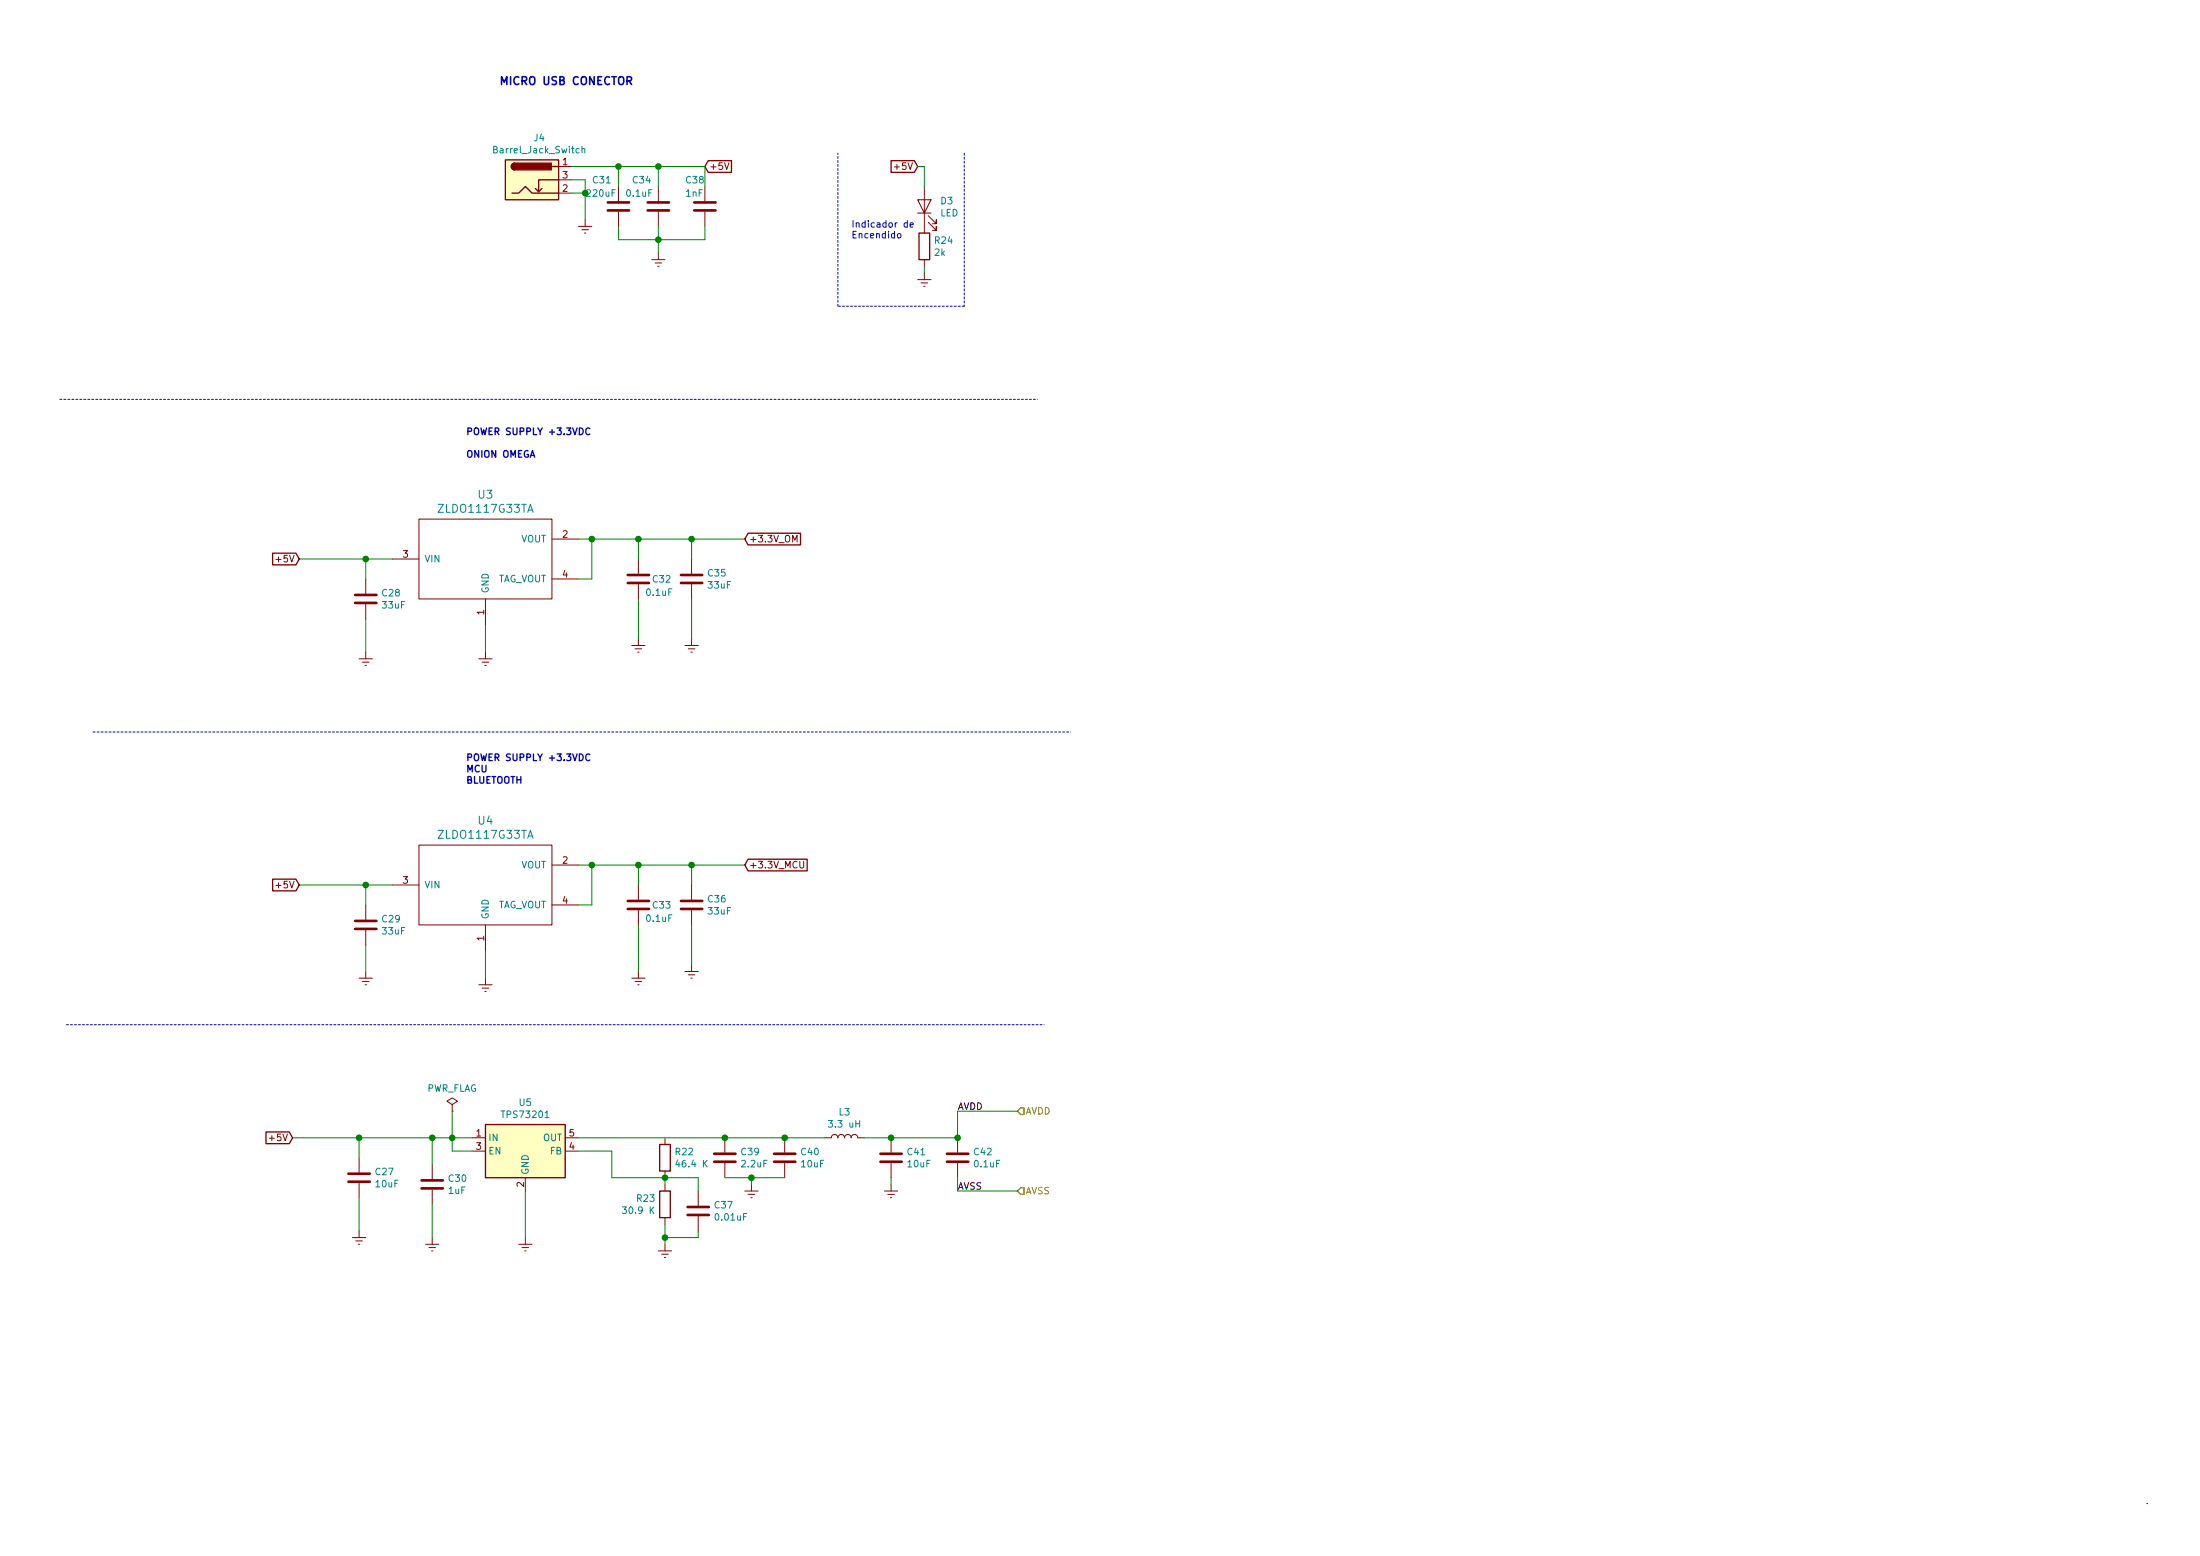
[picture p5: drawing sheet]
EESchema Schematic File Version 4
LIBS:Embebidos_2019-cache
EELAYER 29 0
EELAYER END
$Descr A3 16535 11693
encoding utf-8
Sheet 5 6
Title ""
Date ""
Rev ""
Comp ""
Comment1 ""
Comment2 ""
Comment3 ""
Comment4 ""
$EndDescr
Text GLabel 5600 4050 2    50   Input ~ 0
+3.3V_OM
$Comp
L Embebidos_2019-rescue:C-Device-pcb_embedded_systems-rescue C?
U 1 1
P 4800 4350
AR Path="/5B7CD4BD/5B8E8E38" Ref="C?"  Part="1" 
AR Path="/5B7CD50C/5B8E8E38" Ref="C?"  Part="1" 
AR Path="/5CE6DB76/5B8E8E38" Ref="C32"  Part="1" 
AR Path="/5B8E8E38" Ref="C?"  Part="1" 
F 0 "C32" H 4900 4350 50  0000 L CNN
F 1 "0.1uF" H 4850 4250 50  0000 L CNN
F 2 "Embebidos_2019:C_0603_1608Metric_Pad1.05x0.95mm_HandSolder" H 4838 4200 50  0001 C CNN
F 3 "~" H 4800 4350 50  0001 C CNN
	1    4800 4350
	1    0    0    -1  
$EndComp
Wire Wire Line
	4800 4200 4800 4050
Wire Wire Line
	5200 4050 5600 4050
Wire Wire Line
	2250 4200 2750 4200
Wire Wire Line
	2750 4350 2750 4200
Connection ~ 2750 4200
Wire Wire Line
	2750 4200 2950 4200
Text Notes 3500 3450 0    50   ~ 10
POWER SUPPLY +3.3VDC\n\nONION OMEGA 
Wire Notes Line
	700  5500 8050 5500
Wire Notes Line
	500  7700 7850 7700
Wire Wire Line
	5200 4200 5200 4050
Wire Wire Line
	4800 4050 5200 4050
Connection ~ 4800 4050
Connection ~ 5200 4050
$Comp
L ZLDO1117G33TA:ZLDO1117G33TA U3
U 1 1
P 3650 4200
F 0 "U3" H 3650 4687 60  0000 C CNN
F 1 "ZLDO1117G33TA" H 3650 4581 60  0000 C CNN
F 2 "Embebidos_2019:SOT-223" H 3650 4581 60  0001 C CNN
F 3 "https://www.diodes.com/assets/Datasheets/ZLDO1117.pdf" H 3650 4581 60  0001 C CNN
F 4 "ZLDO1117G33DICT-ND" H 3650 4200 50  0001 C CNN "DigiKey"
	1    3650 4200
	1    0    0    -1  
$EndComp
Wire Wire Line
	4350 4050 4450 4050
Wire Wire Line
	4350 4350 4450 4350
Wire Wire Line
	4450 4350 4450 4050
Connection ~ 4450 4050
Wire Wire Line
	4450 4050 4800 4050
Wire Notes Line
	450  3000 7800 3000
$Comp
L Embebidos_2019-rescue:C-Device-pcb_embedded_systems-rescue C?
U 1 1
P 2750 4500
AR Path="/5BA4EB3D" Ref="C?"  Part="1" 
AR Path="/5CE6DB76/5BA4EB3D" Ref="C28"  Part="1" 
F 0 "C28" H 2865 4546 50  0000 L CNN
F 1 "33uF" H 2865 4455 50  0000 L CNN
F 2 "Embebidos_2019:C_1206_3216Metric_Pad1.42x1.75mm_HandSolder" H 2788 4350 50  0001 C CNN
F 3 "" H 2750 4500 50  0001 C CNN
	1    2750 4500
	1    0    0    -1  
$EndComp
$Comp
L Embebidos_2019-rescue:C-Device-pcb_embedded_systems-rescue C?
U 1 1
P 5200 4350
AR Path="/5BA4F097" Ref="C?"  Part="1" 
AR Path="/5CE6DB76/5BA4F097" Ref="C35"  Part="1" 
F 0 "C35" H 5315 4396 50  0000 L CNN
F 1 "33uF" H 5315 4305 50  0000 L CNN
F 2 "Embebidos_2019:C_1206_3216Metric_Pad1.42x1.75mm_HandSolder" H 5238 4200 50  0001 C CNN
F 3 "" H 5200 4350 50  0001 C CNN
	1    5200 4350
	1    0    0    -1  
$EndComp
Text Notes 3750 650  0    59   ~ 12
MICRO USB CONECTOR
$Comp
L Embebidos_2019-rescue:C-Device-pcb_embedded_systems-rescue C?
U 1 1
P 4950 1550
AR Path="/5B7CD4F6/5BA6522E" Ref="C?"  Part="1" 
AR Path="/5B7CD50C/5BA6522E" Ref="C?"  Part="1" 
AR Path="/5CE6DB76/5BA6522E" Ref="C34"  Part="1" 
AR Path="/5BA6522E" Ref="C?"  Part="1" 
F 0 "C34" H 4750 1750 50  0000 L CNN
F 1 "0.1uF" H 4700 1650 50  0000 L CNN
F 2 "Embebidos_2019:C_0603_1608Metric_Pad1.05x0.95mm_HandSolder" H 4988 1400 50  0001 C CNN
F 3 "~" H 4950 1550 50  0001 C CNN
	1    4950 1550
	1    0    0    -1  
$EndComp
Wire Wire Line
	4650 1400 4650 1250
Wire Wire Line
	4950 1400 4950 1250
Connection ~ 4950 1250
Wire Wire Line
	4950 1250 4650 1250
Wire Wire Line
	4950 1700 4950 1800
Wire Wire Line
	4950 1800 4650 1800
Wire Wire Line
	4650 1700 4650 1800
$Comp
L Embebidos_2019-rescue:C-Device-pcb_embedded_systems-rescue C?
U 1 1
P 4650 1550
AR Path="/5B7CD4F6/5BA65268" Ref="C?"  Part="1" 
AR Path="/5B7CD50C/5BA65268" Ref="C?"  Part="1" 
AR Path="/5CE6DB76/5BA65268" Ref="C31"  Part="1" 
AR Path="/5BA65268" Ref="C?"  Part="1" 
F 0 "C31" H 4450 1750 50  0000 L CNN
F 1 "220uF" H 4400 1650 50  0000 L CNN
F 2 "Embebidos_2019:C_1206_3216Metric_Pad1.42x1.75mm_HandSolder" H 4688 1400 50  0001 C CNN
F 3 "~" H 4650 1550 50  0001 C CNN
	1    4650 1550
	1    0    0    -1  
$EndComp
Wire Wire Line
	4300 1250 4650 1250
Connection ~ 4650 1250
Wire Wire Line
	4950 1250 5300 1250
Text GLabel 5300 1250 2    50   Input ~ 0
+5V
Text GLabel 2250 4200 0    50   Input ~ 0
+5V
$Comp
L Embebidos_2019-rescue:C-Device-pcb_embedded_systems-rescue C?
U 1 1
P 5300 1550
AR Path="/5B7CD4F6/5BA7FE5F" Ref="C?"  Part="1" 
AR Path="/5B7CD50C/5BA7FE5F" Ref="C?"  Part="1" 
AR Path="/5CE6DB76/5BA7FE5F" Ref="C38"  Part="1" 
AR Path="/5BA7FE5F" Ref="C?"  Part="1" 
F 0 "C38" H 5150 1750 50  0000 L CNN
F 1 "1nF" H 5150 1650 50  0000 L CNN
F 2 "Embebidos_2019:C_0603_1608Metric_Pad1.05x0.95mm_HandSolder" H 5338 1400 50  0001 C CNN
F 3 "~" H 5300 1550 50  0001 C CNN
	1    5300 1550
	1    0    0    -1  
$EndComp
Wire Wire Line
	5300 1400 5300 1250
Wire Wire Line
	5300 1700 5300 1800
Wire Wire Line
	5300 1800 4950 1800
Connection ~ 4950 1800
$Comp
L Embebidos_2019-rescue:Barrel_Jack_Switch-Connector-pcb_embedded_systems-rescue J?
U 1 1
P 4000 1350
AR Path="/5BB2AB3A" Ref="J?"  Part="1" 
AR Path="/5B7CD50C/5BB2AB3A" Ref="J?"  Part="1" 
AR Path="/5CE6DB76/5BB2AB3A" Ref="J4"  Part="1" 
F 0 "J4" H 4055 1667 50  0000 C CNN
F 1 "Barrel_Jack_Switch" H 4055 1576 50  0000 C CNN
F 2 "Embebidos_2019:BARREL_JACK" H 4050 1310 50  0001 C CNN
F 3 "https://www.cui.com/product/resource/pj-002a.pdf" H 4050 1310 50  0001 C CNN
F 4 "CP-002A-ND" H 4000 1350 50  0001 C CNN "DigiKey"
	1    4000 1350
	1    0    0    -1  
$EndComp
Wire Wire Line
	4300 1350 4400 1350
Wire Wire Line
	4400 1350 4400 1450
Wire Wire Line
	4400 1450 4300 1450
Connection ~ 4400 1450
$Comp
L BAT2032:LED D3
U 1 1
P 6950 1550
F 0 "D3" V 6988 1433 50  0000 R CNN
F 1 "LED" V 6897 1433 50  0000 R CNN
F 2 "Embebidos_2019:LED_0805_HandSoldering" H 6950 1550 50  0001 C CNN
F 3 "~" H 6950 1550 50  0001 C CNN
	1    6950 1550
	0    -1   -1   0   
$EndComp
$Comp
L BAT2032:R R24
U 1 1
P 6950 1850
F 0 "R24" H 7020 1896 50  0000 L CNN
F 1 "2k" H 7020 1805 50  0000 L CNN
F 2 "Embebidos_2019:R_0603_1608Metric_Pad1.05x0.95mm_HandSolder" V 6880 1850 50  0001 C CNN
F 3 "~" H 6950 1850 50  0001 C CNN
	1    6950 1850
	1    0    0    -1  
$EndComp
Text Notes 6400 1800 0    50   ~ 0
Indicador de\nEncendido
Wire Notes Line
	6300 2300 6300 1150
Wire Notes Line
	7250 1150 7250 2300
Wire Notes Line
	7250 2300 6300 2300
Text GLabel 5600 6500 2    50   Input ~ 0
+3.3V_MCU
$Comp
L Embebidos_2019-rescue:C-Device-pcb_embedded_systems-rescue C?
U 1 1
P 4800 6800
AR Path="/5B7CD4BD/5CE735E4" Ref="C?"  Part="1" 
AR Path="/5B7CD50C/5CE735E4" Ref="C?"  Part="1" 
AR Path="/5CE6DB76/5CE735E4" Ref="C33"  Part="1" 
AR Path="/5CE735E4" Ref="C?"  Part="1" 
F 0 "C33" H 4900 6800 50  0000 L CNN
F 1 "0.1uF" H 4850 6700 50  0000 L CNN
F 2 "Embebidos_2019:C_0603_1608Metric_Pad1.05x0.95mm_HandSolder" H 4838 6650 50  0001 C CNN
F 3 "~" H 4800 6800 50  0001 C CNN
	1    4800 6800
	1    0    0    -1  
$EndComp
Wire Wire Line
	4800 6650 4800 6500
Wire Wire Line
	5200 6500 5600 6500
Wire Wire Line
	2250 6650 2750 6650
Wire Wire Line
	2750 6800 2750 6650
Connection ~ 2750 6650
Wire Wire Line
	2750 6650 2950 6650
Text Notes 3500 5900 0    50   ~ 10
POWER SUPPLY +3.3VDC\nMCU\nBLUETOOTH\n
Wire Wire Line
	5200 6650 5200 6500
Wire Wire Line
	4800 6500 5200 6500
Connection ~ 4800 6500
Connection ~ 5200 6500
$Comp
L ZLDO1117G33TA:ZLDO1117G33TA U4
U 1 1
P 3650 6650
F 0 "U4" H 3650 7137 60  0000 C CNN
F 1 "ZLDO1117G33TA" H 3650 7031 60  0000 C CNN
F 2 "Embebidos_2019:SOT-223" H 3650 7031 60  0001 C CNN
F 3 "https://www.diodes.com/assets/Datasheets/ZLDO1117.pdf" H 3650 7031 60  0001 C CNN
F 4 "ZLDO1117G33DICT-ND" H 3650 6650 50  0001 C CNN "DigiKey"
	1    3650 6650
	1    0    0    -1  
$EndComp
Wire Wire Line
	4350 6500 4450 6500
Wire Wire Line
	4350 6800 4450 6800
Wire Wire Line
	4450 6800 4450 6500
Connection ~ 4450 6500
Wire Wire Line
	4450 6500 4800 6500
$Comp
L Embebidos_2019-rescue:C-Device-pcb_embedded_systems-rescue C?
U 1 1
P 2750 6950
AR Path="/5CE7361F" Ref="C?"  Part="1" 
AR Path="/5CE6DB76/5CE7361F" Ref="C29"  Part="1" 
F 0 "C29" H 2865 6996 50  0000 L CNN
F 1 "33uF" H 2865 6905 50  0000 L CNN
F 2 "Embebidos_2019:C_1206_3216Metric_Pad1.42x1.75mm_HandSolder" H 2788 6800 50  0001 C CNN
F 3 "" H 2750 6950 50  0001 C CNN
	1    2750 6950
	1    0    0    -1  
$EndComp
$Comp
L Embebidos_2019-rescue:C-Device-pcb_embedded_systems-rescue C?
U 1 1
P 5200 6800
AR Path="/5CE73629" Ref="C?"  Part="1" 
AR Path="/5CE6DB76/5CE73629" Ref="C36"  Part="1" 
F 0 "C36" H 5315 6846 50  0000 L CNN
F 1 "33uF" H 5315 6755 50  0000 L CNN
F 2 "Embebidos_2019:C_1206_3216Metric_Pad1.42x1.75mm_HandSolder" H 5238 6650 50  0001 C CNN
F 3 "" H 5200 6800 50  0001 C CNN
	1    5200 6800
	1    0    0    -1  
$EndComp
Text GLabel 2250 6650 0    50   Input ~ 0
+5V
$Comp
L Regulator_Linear:TPS73101DBV U5
U 1 1
P 3950 8650
F 0 "U5" H 3950 9017 50  0000 C CNN
F 1 "TPS73201" H 3950 8926 50  0000 C CNN
F 2 "Package_TO_SOT_SMD:SOT-23-5" H 3950 8975 50  0001 C CIN
F 3 "http://www.ti.com/lit/ds/symlink/tps731.pdf" H 3950 8600 50  0001 C CNN
	1    3950 8650
	1    0    0    -1  
$EndComp
Wire Wire Line
	2200 8550 2700 8550
Wire Wire Line
	2700 8700 2700 8550
Connection ~ 2700 8550
$Comp
L Embebidos_2019-rescue:C-Device-pcb_embedded_systems-rescue C?
U 1 1
P 2700 8850
AR Path="/5CE79C9B" Ref="C?"  Part="1" 
AR Path="/5CE6DB76/5CE79C9B" Ref="C27"  Part="1" 
F 0 "C27" H 2815 8896 50  0000 L CNN
F 1 "10uF" H 2815 8805 50  0000 L CNN
F 2 "Embebidos_2019:C_1206_3216Metric_Pad1.42x1.75mm_HandSolder" H 2738 8700 50  0001 C CNN
F 3 "" H 2700 8850 50  0001 C CNN
	1    2700 8850
	1    0    0    -1  
$EndComp
Text GLabel 2200 8550 0    50   Input ~ 0
+5V
Wire Wire Line
	2700 8550 3250 8550
$Comp
L Embebidos_2019-rescue:C-Device-pcb_embedded_systems-rescue C?
U 1 1
P 3250 8900
AR Path="/5CE7B1C9" Ref="C?"  Part="1" 
AR Path="/5CE6DB76/5CE7B1C9" Ref="C30"  Part="1" 
F 0 "C30" H 3365 8946 50  0000 L CNN
F 1 "1uF" H 3365 8855 50  0000 L CNN
F 2 "Embebidos_2019:C_0603_1608Metric_Pad1.05x0.95mm_HandSolder" H 3288 8750 50  0001 C CNN
F 3 "" H 3250 8900 50  0001 C CNN
	1    3250 8900
	1    0    0    -1  
$EndComp
$Comp
L power:Earth #PWR025
U 1 1
P 4950 1900
F 0 "#PWR025" H 4950 1650 50  0001 C CNN
F 1 "Earth" H 4950 1750 50  0001 C CNN
F 2 "" H 4950 1900 50  0001 C CNN
F 3 "~" H 4950 1900 50  0001 C CNN
	1    4950 1900
	1    0    0    -1  
$EndComp
Wire Wire Line
	4950 1900 4950 1800
$Comp
L power:Earth #PWR022
U 1 1
P 4400 1650
F 0 "#PWR022" H 4400 1400 50  0001 C CNN
F 1 "Earth" H 4400 1500 50  0001 C CNN
F 2 "" H 4400 1650 50  0001 C CNN
F 3 "~" H 4400 1650 50  0001 C CNN
	1    4400 1650
	1    0    0    -1  
$EndComp
Wire Wire Line
	4400 1450 4400 1650
$Comp
L power:Earth #PWR027
U 1 1
P 5200 4800
F 0 "#PWR027" H 5200 4550 50  0001 C CNN
F 1 "Earth" H 5200 4650 50  0001 C CNN
F 2 "" H 5200 4800 50  0001 C CNN
F 3 "~" H 5200 4800 50  0001 C CNN
	1    5200 4800
	1    0    0    -1  
$EndComp
$Comp
L power:Earth #PWR023
U 1 1
P 4800 4800
F 0 "#PWR023" H 4800 4550 50  0001 C CNN
F 1 "Earth" H 4800 4650 50  0001 C CNN
F 2 "" H 4800 4800 50  0001 C CNN
F 3 "~" H 4800 4800 50  0001 C CNN
	1    4800 4800
	1    0    0    -1  
$EndComp
$Comp
L power:Earth #PWR019
U 1 1
P 3650 4900
F 0 "#PWR019" H 3650 4650 50  0001 C CNN
F 1 "Earth" H 3650 4750 50  0001 C CNN
F 2 "" H 3650 4900 50  0001 C CNN
F 3 "~" H 3650 4900 50  0001 C CNN
	1    3650 4900
	1    0    0    -1  
$EndComp
$Comp
L power:Earth #PWR016
U 1 1
P 2750 4900
F 0 "#PWR016" H 2750 4650 50  0001 C CNN
F 1 "Earth" H 2750 4750 50  0001 C CNN
F 2 "" H 2750 4900 50  0001 C CNN
F 3 "~" H 2750 4900 50  0001 C CNN
	1    2750 4900
	1    0    0    -1  
$EndComp
Wire Wire Line
	2750 4650 2750 4900
Wire Wire Line
	3650 4700 3650 4900
Wire Wire Line
	4800 4500 4800 4800
Wire Wire Line
	5200 4500 5200 4800
$Comp
L power:Earth #PWR028
U 1 1
P 5200 7250
F 0 "#PWR028" H 5200 7000 50  0001 C CNN
F 1 "Earth" H 5200 7100 50  0001 C CNN
F 2 "" H 5200 7250 50  0001 C CNN
F 3 "~" H 5200 7250 50  0001 C CNN
	1    5200 7250
	1    0    0    -1  
$EndComp
Wire Wire Line
	5200 6950 5200 7250
$Comp
L power:Earth #PWR024
U 1 1
P 4800 7300
F 0 "#PWR024" H 4800 7050 50  0001 C CNN
F 1 "Earth" H 4800 7150 50  0001 C CNN
F 2 "" H 4800 7300 50  0001 C CNN
F 3 "~" H 4800 7300 50  0001 C CNN
	1    4800 7300
	1    0    0    -1  
$EndComp
Wire Wire Line
	4800 6950 4800 7300
$Comp
L power:Earth #PWR020
U 1 1
P 3650 7350
F 0 "#PWR020" H 3650 7100 50  0001 C CNN
F 1 "Earth" H 3650 7200 50  0001 C CNN
F 2 "" H 3650 7350 50  0001 C CNN
F 3 "~" H 3650 7350 50  0001 C CNN
	1    3650 7350
	1    0    0    -1  
$EndComp
Wire Wire Line
	3650 7150 3650 7350
$Comp
L power:Earth #PWR017
U 1 1
P 2750 7300
F 0 "#PWR017" H 2750 7050 50  0001 C CNN
F 1 "Earth" H 2750 7150 50  0001 C CNN
F 2 "" H 2750 7300 50  0001 C CNN
F 3 "~" H 2750 7300 50  0001 C CNN
	1    2750 7300
	1    0    0    -1  
$EndComp
Wire Wire Line
	2750 7100 2750 7300
$Comp
L power:Earth #PWR015
U 1 1
P 2700 9250
F 0 "#PWR015" H 2700 9000 50  0001 C CNN
F 1 "Earth" H 2700 9100 50  0001 C CNN
F 2 "" H 2700 9250 50  0001 C CNN
F 3 "~" H 2700 9250 50  0001 C CNN
	1    2700 9250
	1    0    0    -1  
$EndComp
Wire Wire Line
	2700 9000 2700 9250
$Comp
L power:Earth #PWR018
U 1 1
P 3250 9300
F 0 "#PWR018" H 3250 9050 50  0001 C CNN
F 1 "Earth" H 3250 9150 50  0001 C CNN
F 2 "" H 3250 9300 50  0001 C CNN
F 3 "~" H 3250 9300 50  0001 C CNN
	1    3250 9300
	1    0    0    -1  
$EndComp
Wire Wire Line
	3250 9300 3250 9050
$Comp
L power:Earth #PWR021
U 1 1
P 3950 9300
F 0 "#PWR021" H 3950 9050 50  0001 C CNN
F 1 "Earth" H 3950 9150 50  0001 C CNN
F 2 "" H 3950 9300 50  0001 C CNN
F 3 "~" H 3950 9300 50  0001 C CNN
	1    3950 9300
	1    0    0    -1  
$EndComp
Wire Wire Line
	3950 9300 3950 8950
Wire Wire Line
	3250 8550 3250 8750
Connection ~ 3250 8550
Wire Wire Line
	3250 8550 3400 8550
Wire Wire Line
	3550 8650 3400 8650
Wire Wire Line
	3400 8650 3400 8550
Connection ~ 3400 8550
Wire Wire Line
	3400 8550 3550 8550
$Comp
L BAT2032:R R22
U 1 1
P 5000 8700
F 0 "R22" H 5070 8746 50  0000 L CNN
F 1 "46.4 K" H 5070 8655 50  0000 L CNN
F 2 "Resistor_SMD:R_0603_1608Metric_Pad1.05x0.95mm_HandSolder" V 4930 8700 50  0001 C CNN
F 3 "~" H 5000 8700 50  0001 C CNN
	1    5000 8700
	1    0    0    -1  
$EndComp
Wire Wire Line
	5000 8850 4600 8850
Wire Wire Line
	4600 8850 4600 8650
Wire Wire Line
	4600 8650 4350 8650
$Comp
L BAT2032:R R23
U 1 1
P 5000 9050
F 0 "R23" H 4931 9096 50  0000 R CNN
F 1 "30.9 K" H 4931 9005 50  0000 R CNN
F 2 "Resistor_SMD:R_0603_1608Metric_Pad1.05x0.95mm_HandSolder" V 4930 9050 50  0001 C CNN
F 3 "~" H 5000 9050 50  0001 C CNN
	1    5000 9050
	1    0    0    -1  
$EndComp
Wire Wire Line
	5000 8900 5000 8850
Connection ~ 5000 8850
Wire Wire Line
	5250 8850 5000 8850
Wire Wire Line
	5000 9200 5000 9300
Wire Wire Line
	5000 9300 5250 9300
$Comp
L Embebidos_2019-rescue:C-Device-pcb_embedded_systems-rescue C?
U 1 1
P 5250 9100
AR Path="/5CE992B3" Ref="C?"  Part="1" 
AR Path="/5CE6DB76/5CE992B3" Ref="C37"  Part="1" 
F 0 "C37" H 5365 9146 50  0000 L CNN
F 1 "0.01uF" H 5365 9055 50  0000 L CNN
F 2 "Embebidos_2019:C_0603_1608Metric_Pad1.05x0.95mm_HandSolder" H 5288 8950 50  0001 C CNN
F 3 "" H 5250 9100 50  0001 C CNN
	1    5250 9100
	1    0    0    -1  
$EndComp
Wire Wire Line
	5250 8850 5250 8950
Wire Wire Line
	5250 9250 5250 9300
$Comp
L Embebidos_2019-rescue:C-Device-pcb_embedded_systems-rescue C?
U 1 1
P 5450 8700
AR Path="/5CE9A74F" Ref="C?"  Part="1" 
AR Path="/5CE6DB76/5CE9A74F" Ref="C39"  Part="1" 
F 0 "C39" H 5565 8746 50  0000 L CNN
F 1 "2.2uF" H 5565 8655 50  0000 L CNN
F 2 "Embebidos_2019:C_0603_1608Metric_Pad1.05x0.95mm_HandSolder" H 5488 8550 50  0001 C CNN
F 3 "" H 5450 8700 50  0001 C CNN
	1    5450 8700
	1    0    0    -1  
$EndComp
$Comp
L Embebidos_2019-rescue:C-Device-pcb_embedded_systems-rescue C?
U 1 1
P 5900 8700
AR Path="/5CE9B639" Ref="C?"  Part="1" 
AR Path="/5CE6DB76/5CE9B639" Ref="C40"  Part="1" 
F 0 "C40" H 6015 8746 50  0000 L CNN
F 1 "10uF" H 6015 8655 50  0000 L CNN
F 2 "Embebidos_2019:C_0603_1608Metric_Pad1.05x0.95mm_HandSolder" H 5938 8550 50  0001 C CNN
F 3 "" H 5900 8700 50  0001 C CNN
	1    5900 8700
	1    0    0    -1  
$EndComp
Wire Wire Line
	5900 8550 5450 8550
Connection ~ 5450 8550
$Comp
L BAT2032:L L3
U 1 1
P 6350 8550
F 0 "L3" V 6540 8550 50  0000 C CNN
F 1 "3.3 uH" V 6449 8550 50  0000 C CNN
F 2 "Inductor_SMD:L_0603_1608Metric_Pad1.05x0.95mm_HandSolder" H 6350 8550 50  0001 C CNN
F 3 "~" H 6350 8550 50  0001 C CNN
	1    6350 8550
	0    -1   -1   0   
$EndComp
Wire Wire Line
	6200 8550 5900 8550
Connection ~ 5900 8550
$Comp
L Embebidos_2019-rescue:C-Device-pcb_embedded_systems-rescue C?
U 1 1
P 7200 8700
AR Path="/5CEA0623" Ref="C?"  Part="1" 
AR Path="/5CE6DB76/5CEA0623" Ref="C42"  Part="1" 
F 0 "C42" H 7315 8746 50  0000 L CNN
F 1 "0.1uF" H 7315 8655 50  0000 L CNN
F 2 "Embebidos_2019:C_0603_1608Metric_Pad1.05x0.95mm_HandSolder" H 7238 8550 50  0001 C CNN
F 3 "" H 7200 8700 50  0001 C CNN
	1    7200 8700
	1    0    0    -1  
$EndComp
Wire Wire Line
	5450 8850 5650 8850
$Comp
L power:Earth #PWR026
U 1 1
P 5000 9350
F 0 "#PWR026" H 5000 9100 50  0001 C CNN
F 1 "Earth" H 5000 9200 50  0001 C CNN
F 2 "" H 5000 9350 50  0001 C CNN
F 3 "~" H 5000 9350 50  0001 C CNN
	1    5000 9350
	1    0    0    -1  
$EndComp
Wire Wire Line
	5000 9350 5000 9300
Connection ~ 5000 9300
$Comp
L power:Earth #PWR029
U 1 1
P 5650 8900
F 0 "#PWR029" H 5650 8650 50  0001 C CNN
F 1 "Earth" H 5650 8750 50  0001 C CNN
F 2 "" H 5650 8900 50  0001 C CNN
F 3 "~" H 5650 8900 50  0001 C CNN
	1    5650 8900
	1    0    0    -1  
$EndComp
Wire Wire Line
	5650 8900 5650 8850
Connection ~ 5650 8850
Wire Wire Line
	5650 8850 5900 8850
$Comp
L power:Earth #PWR030
U 1 1
P 6700 8900
F 0 "#PWR030" H 6700 8650 50  0001 C CNN
F 1 "Earth" H 6700 8750 50  0001 C CNN
F 2 "" H 6700 8900 50  0001 C CNN
F 3 "~" H 6700 8900 50  0001 C CNN
	1    6700 8900
	1    0    0    -1  
$EndComp
Wire Wire Line
	6700 8900 6700 8850
Text Label 7200 8950 0    50   ~ 0
AVSS
Wire Wire Line
	7200 8950 7200 8850
Text Label 7200 8350 0    50   ~ 0
AVDD
Wire Wire Line
	7200 8350 7200 8550
Connection ~ 7200 8550
Wire Wire Line
	7200 8550 6700 8550
Wire Wire Line
	6700 8550 6500 8550
Connection ~ 6700 8550
$Comp
L Embebidos_2019-rescue:C-Device-pcb_embedded_systems-rescue C?
U 1 1
P 6700 8700
AR Path="/5CE9F071" Ref="C?"  Part="1" 
AR Path="/5CE6DB76/5CE9F071" Ref="C41"  Part="1" 
F 0 "C41" H 6815 8746 50  0000 L CNN
F 1 "10uF" H 6815 8655 50  0000 L CNN
F 2 "Embebidos_2019:C_0603_1608Metric_Pad1.05x0.95mm_HandSolder" H 6738 8550 50  0001 C CNN
F 3 "" H 6700 8700 50  0001 C CNN
	1    6700 8700
	1    0    0    -1  
$EndComp
Text HLabel 7650 8350 2    50   Input ~ 0
AVDD
Wire Wire Line
	7650 8350 7200 8350
Text HLabel 7650 8950 2    50   Input ~ 0
AVSS
Wire Wire Line
	7650 8950 7200 8950
$Comp
L power:Earth #PWR0110
U 1 1
P 6950 2050
F 0 "#PWR0110" H 6950 1800 50  0001 C CNN
F 1 "Earth" H 6950 1900 50  0001 C CNN
F 2 "" H 6950 2050 50  0001 C CNN
F 3 "~" H 6950 2050 50  0001 C CNN
	1    6950 2050
	1    0    0    -1  
$EndComp
Wire Wire Line
	6950 2050 6950 2000
Text GLabel 6900 1250 0    50   Input ~ 0
+5V
Wire Wire Line
	6950 1400 6950 1250
Wire Wire Line
	6950 1250 6900 1250
$Comp
L power:PWR_FLAG #FLG0108
U 1 1
P 3400 8350
F 0 "#FLG0108" H 3400 8425 50  0001 C CNN
F 1 "PWR_FLAG" H 3400 8523 50  0000 C CNN
F 2 "" H 3400 8350 50  0001 C CNN
F 3 "~" H 3400 8350 50  0001 C CNN
	1    3400 8350
	1    0    0    -1  
$EndComp
Wire Wire Line
	3400 8350 3400 8550
Wire Wire Line
	4350 8550 5450 8550
$EndSCHEMATC
